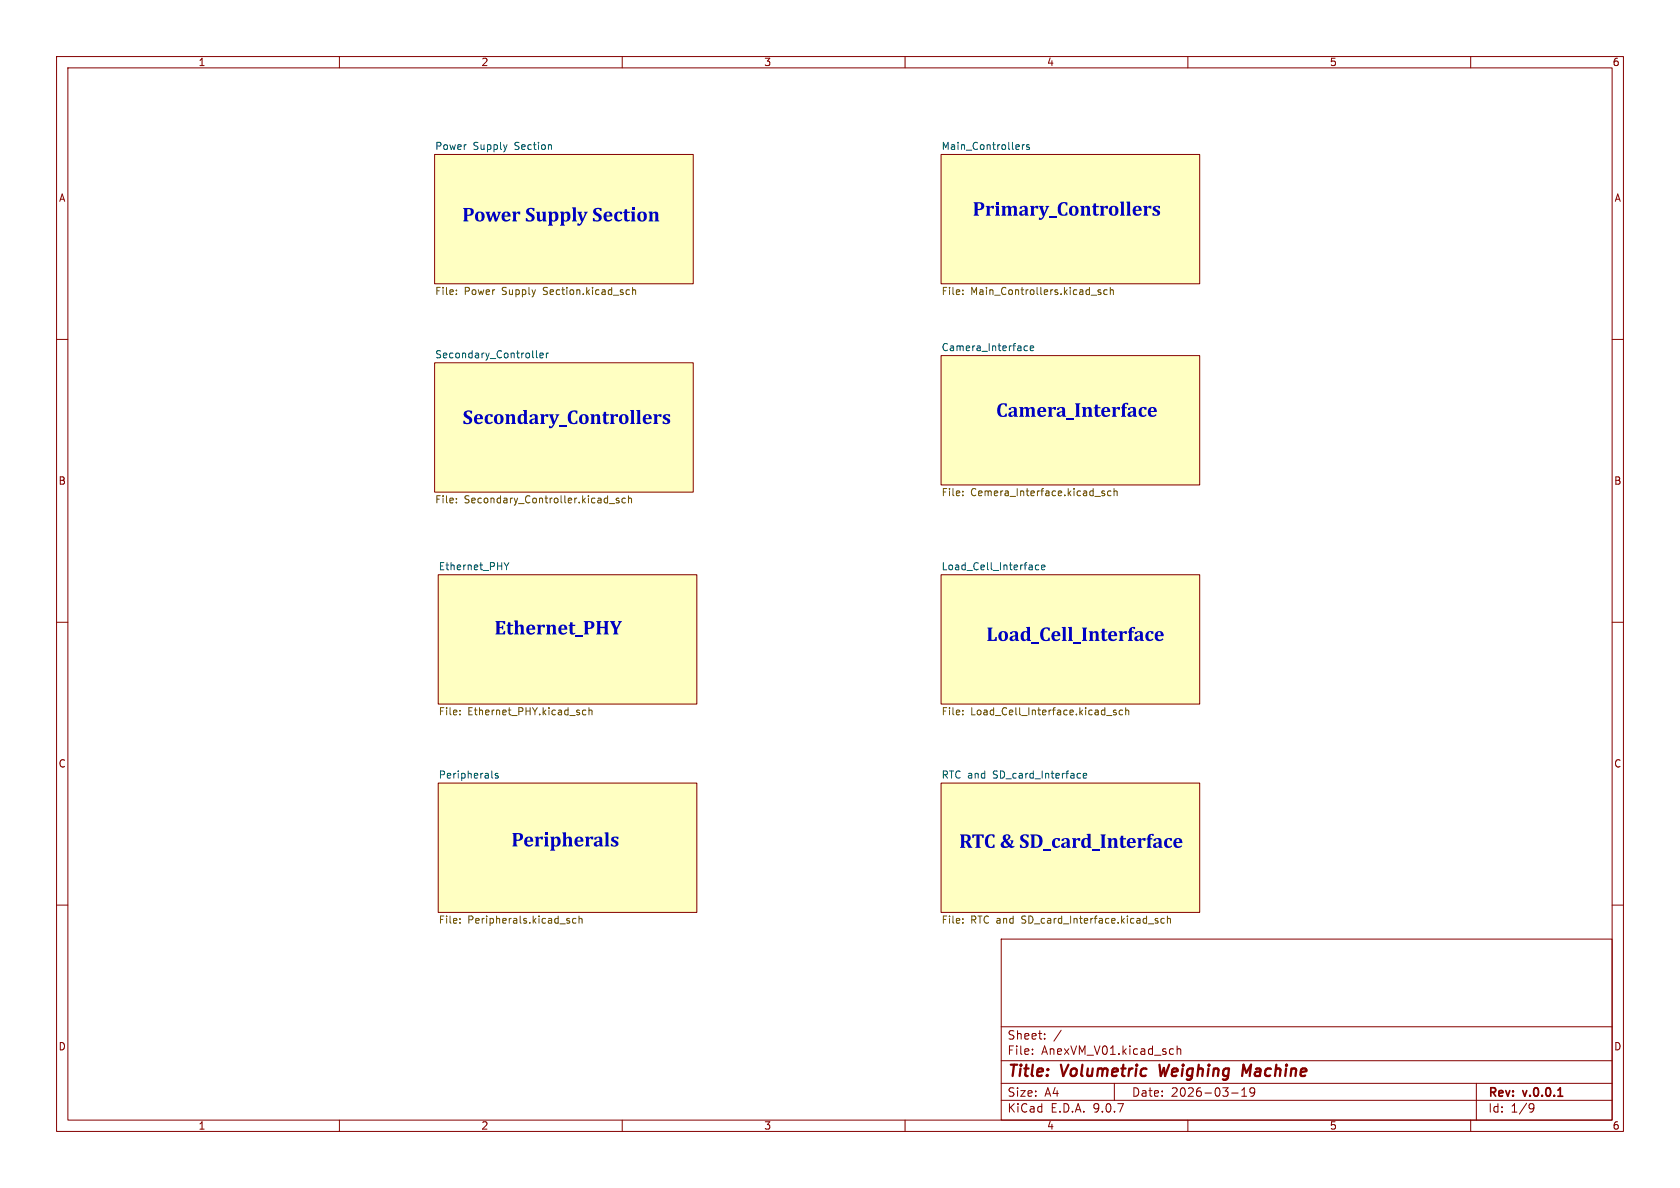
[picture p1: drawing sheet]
<svg xmlns="http://www.w3.org/2000/svg" width="297mm" height="210mm" viewBox="0 0 297 210" stroke-linecap="round" stroke-linejoin="round" font-family="sans-serif">
<g fill="none" stroke="#840000" stroke-width=".18">
<path d="M10 10h277v190h-277zM12 12h273v186h-273zM60 10v2M110 10v2M160 10v2M210 10v2M260 10v2M76.8 27.3h45.8v22.9h-45.8zM166.4 27.3h45.7v22.9h-45.7zM10 60h2M76.8 64.1h45.8v22.9h-45.8zM166.4 62.9h45.7v22.8h-45.7z"/>
<path d="M285 60h2M10 110h2M77.5 101.6h45.7v22.9h-45.7zM166.4 101.6h45.7v22.9h-45.7zM285 110h2M77.5 138.4h45.7v22.9h-45.7zM166.4 138.4h45.7v22.9h-45.7zM10 160h2M177 166h108v32h-108zM285 160h2M60 198v2M110 198v2"/>
<path d="M160 198v2M177 194.5h108M177 191.5h108M177 187.5h108M177 181.5h108M182.5 186.3v.1M182.5 185.5v.1M184.7 183.6v.1M184.7 182.8v.1M187.6 182.1l-1.3 2M197 191.5v3M207.3 185.4l.2 .1"/>
<path d="M207.5 186.3l-.2 .1M208.1 184.9v1.5M208.1 185.5l.2-.1 .4 .1v.9M210 198v2M217.7 193.2h1.2M219.5 193.8h.9M219.5 192.7l.5-.4v1.5M221.8 192.9l-.3 .3h-.3l-.2-.3 .1-.5 .4-.1 .2 .1a.99 .99 0 0 1-.3 1.4h-.3M260 198v2M261 191.5v6.5M270.6 195.1l.5 .1a.99 .99 0 0 1-.4 1.4h-.2M271.2 195.7l-.3 .3h-.3"/>
</g>
<path d="M275.4 193.8h.9" fill="none" stroke="#840000" stroke-width=".3"/>
<path d="M205 188.2l.2 2 .6-1.4M221.2 188.2l-.9 1.4-.5-1.4-.2 2" fill="none" stroke="#840000" stroke-width=".4"/>
<g fill="#ffffc2" stroke="#ffffc2" stroke-width=".18">
<path d="M77.5 138.4h45.7v22.9h-45.7z"/>
<path d="M76.8 64.1h45.8v22.9h-45.8z"/>
<path d="M76.8 27.3h45.8v22.9h-45.8z"/>
<path d="M77.5 101.6h45.7v22.9h-45.7z"/>
<path d="M166.4 101.6h45.7v22.9h-45.7z"/>
<path d="M166.4 27.3h45.7v22.9h-45.7z"/>
<path d="M166.4 62.9h45.7v22.8h-45.7z"/>
<path d="M166.4 138.4h45.7v22.9h-45.7z"/>
</g>
<g fill="none" stroke="#006464" stroke-width=".18">
<path d="M97.4 25.6l.1 .8M180.7 25.6v.8M181.1 25.6l-.4 .2M182 25.6h-.4l-.1 .2v.1l.5 .2v.3h-.5M94.8 62v1.1l.2 .2M95.4 62.8l.6-.1v-.2l-.4-.1-.2 .2 .1 .6h.5M96.6 62.4v.9M97 62.4l-.4 .3M181 61.7l.3 .3 .3-.1M181.6 61.2l-.3-.1-.3 .3M182.1 61.6l.6-.2v-.2l-.4-.1-.2 .2 .1 .6h.5M89.1 99.5l.4 .6"/>
<path d="M90 99.5l-.5 .6M183.6 99.9h-.3l-.3 .2 .2 .6h.4M89.5 100.1v.6M184.1 100.3l.6-.1v-.3h-.4l-.2 .2 .1 .6h.5M86.9 137.4l.2 .2M88 136.8l-.3-.1-.2 .2 .1 .2 .4 .1v.3h-.5M190.9 136.7l.1 .1M191 137.5l-.1 .1M191.5 137.1l.6-.1v-.2l-.4-.1-.2 .2 .1 .6h.5"/>
</g>
<g fill="none" stroke="#725600" stroke-width=".18">
<path d="M80.7 51.3v.1M80.7 52v.1M110.9 51.2l.4 .1M111.3 52l-.4 .1M111.8 51.3l.2-.1 .3 .1 .1 .8M111.8 50.8v1.3M170.2 51.3v.1M170.2 52v.1M192.9 52.2h1M194.6 51.3l-.3-.1-.2 .2 .1 .2 .4 .1v.3h-.5M195.7 51.3l-.3-.1-.3 .3 .2 .5h.4M196.3 51.3l.2-.1 .3 .1v.8"/>
<path d="M196.3 50.8v1.3M80.7 88.8v.1M80.7 88.1v.1M107.7 89h1M109.4 88.1h-.3l-.2 .1 .1 .2 .4 .1v.3h-.5M110.6 88.1h-.4l-.2 .2 .1 .5h.5M111.1 88.2l.2-.1h.3v.8M111.1 87.6v1.3M170.2 86.8v.2M170.2 87.5v.1M195.3 86.8h-.3l-.2 .2v.1l.5 .2v.3h-.5M196.4 86.8h-.4l-.2 .2 .1 .6h.5"/>
<path d="M197 86.9l.1-.1h.3l.1 .8M197 86.4v1.2M81.3 125.6v.1M81.3 126.2v.2M103.6 125.6l-.4-.1-.2 .3 .1 .5h.5M104.1 125.6l.2-.1 .3 .1 .1 .8M104.1 125.1v1.3M170.2 126.2v.2M170.2 125.6v.1M195.6 126.5h1M197.3 125.6l-.3-.1-.2 .2 .1 .2 .4 .1v.3h-.5M198.5 125.6l-.4-.1-.2 .3 .1 .5h.5"/>
<path d="M199 125.6l.2-.1 .3 .1 .1 .8M199 125.1v1.3M81.3 163.1v.1M81.3 162.4v.1M100.4 162.8h.3v.2l-.1 .2h-.3M100.4 162.4h.3M101.8 162.4h-.3l-.3 .2 .1 .5h.5M102.4 162.5l.1-.1h.3l.1 .8M102.4 161.9v1.3M170.2 162.4v.1M170.2 163.1v.1M204.4 162.8h.3l.1 .2-.2 .2h-.3"/>
<path d="M204.4 162.4h.3M205.8 162.4h-.3l-.3 .2 .2 .5h.4M206.4 162.5l.2-.1h.3v.8M206.4 161.9v1.3"/>
</g>
<g font-size="3.5" fill="#0000c2">
<text x="81.7" y="40.2">PowerSupplySection</text>
<text x="172" y="39.2">Primary_Controllers</text>
<text x="81.8" y="76">Secondary_Controllers</text>
<text x="176.1" y="74.7">Camera_Interface</text>
<text x="87.4" y="113.2">Ethernet_PHY</text>
<text x="174.4" y="114.3">Load_Cell_Interface</text>
<text x="90.4" y="150.7">Peripherals</text>
<text x="169.6" y="150.9">RTC&amp; SD_card_Interface</text>
</g>
<g font-size="2.8" fill="#840000">
<text x="178" y="190.9">Title:</text>
<text x="187.7" y="190.9">Volumetric</text>
<text x="205.8" y="190.9">Weighing</text>
<text x="221.3" y="190.9">Machine</text>
</g>
<g font-size="2.1" fill="#840000">
<text x="178" y="184">Sheet:</text>
<text x="178" y="186.7">File:</text>
<text x="184.1" y="186.7">AnexVM_V01.kicad_sch</text>
<text x="178" y="196.9">KiCad</text>
<text x="178" y="194.1">Size:</text>
<text x="184.7" y="194.1">A4</text>
<text x="185.7" y="196.9">E.D.A.</text>
<text x="193.3" y="196.9">9.0.7</text>
<text x="200" y="194.1">Date:</text>
<text x="207" y="194.1">2026-03-19</text>
<text x="263" y="194.3">Rev:</text>
<text x="263" y="196.9">Id:</text>
<text x="267.1" y="196.9">1/9</text>
<text x="269.4" y="194.3">v.0.0.1</text>
</g>
<g font-size="1.8" fill="#840000">
<text x="35" y="11.9">1</text>
<text x="85" y="11.9">2</text>
<text x="135" y="11.9">3</text>
<text x="185" y="11.9">4</text>
<text x="235" y="11.9">5</text>
<text x="285" y="11.9">6</text>
<text x="10.3" y="35.9">A</text>
<text x="285.3" y="35.9">A</text>
<text x="10.3" y="85.9">B</text>
<text x="285.3" y="85.9">B</text>
<text x="10.3" y="135.9">C</text>
<text x="285.3" y="135.9">C</text>
<text x="10.3" y="185.9">D</text>
<text x="285.3" y="185.9">D</text>
<text x="35" y="199.9">1</text>
<text x="85" y="199.9">2</text>
<text x="135" y="199.9">3</text>
<text x="185" y="199.9">4</text>
<text x="235" y="199.9">5</text>
<text x="285" y="199.9">6</text>
</g>
<g font-size="1.8" fill="#006464">
<text x="76.8" y="26.6">Power</text>
<text x="83.6" y="26.6">Supply</text>
<text x="91.1" y="26.6">Section</text>
<text x="166.4" y="26.6">Main_Controllers</text>
<text x="76.8" y="63.4">Secondary_Controller</text>
<text x="166.4" y="62.2">Camera_Interface</text>
<text x="77.5" y="100.9">Ethernet_PHY</text>
<text x="166.4" y="100.9">Load_Cell_Interface</text>
<text x="77.5" y="137.7">Peripherals</text>
<text x="166.4" y="137.7">RTC and</text>
<text x="175.7" y="137.7">SD_card_Interface</text>
</g>
<g font-size="1.8" fill="#725600">
<text x="76.8" y="52.5">File:</text>
<text x="82.1" y="52.5">Power</text>
<text x="88.9" y="52.5">Supply</text>
<text x="96.3" y="52.5">Section.kicad_sch</text>
<text x="166.4" y="52.5">File:</text>
<text x="171.6" y="52.5">Main_Controllers.kicad_sch</text>
<text x="76.8" y="89.3">File:</text>
<text x="82.1" y="89.3">Secondary_Controller.kicad_sch</text>
<text x="166.4" y="88">File:</text>
<text x="171.6" y="88">Cemera_Interface.kicad_sch</text>
<text x="77.5" y="126.8">File:</text>
<text x="82.7" y="126.8">Ethernet_PHY.kicad_sch</text>
<text x="166.4" y="126.8">File:</text>
<text x="171.6" y="126.8">Load_Cell_Interface.kicad_sch</text>
<text x="77.5" y="163.6">File:</text>
<text x="82.7" y="163.6">Peripherals.kicad_sch</text>
<text x="166.4" y="163.6">File:</text>
<text x="171.6" y="163.6">RTC and</text>
<text x="180.9" y="163.6">SD_card_Interface.kicad_sch</text>
</g>
</svg>
